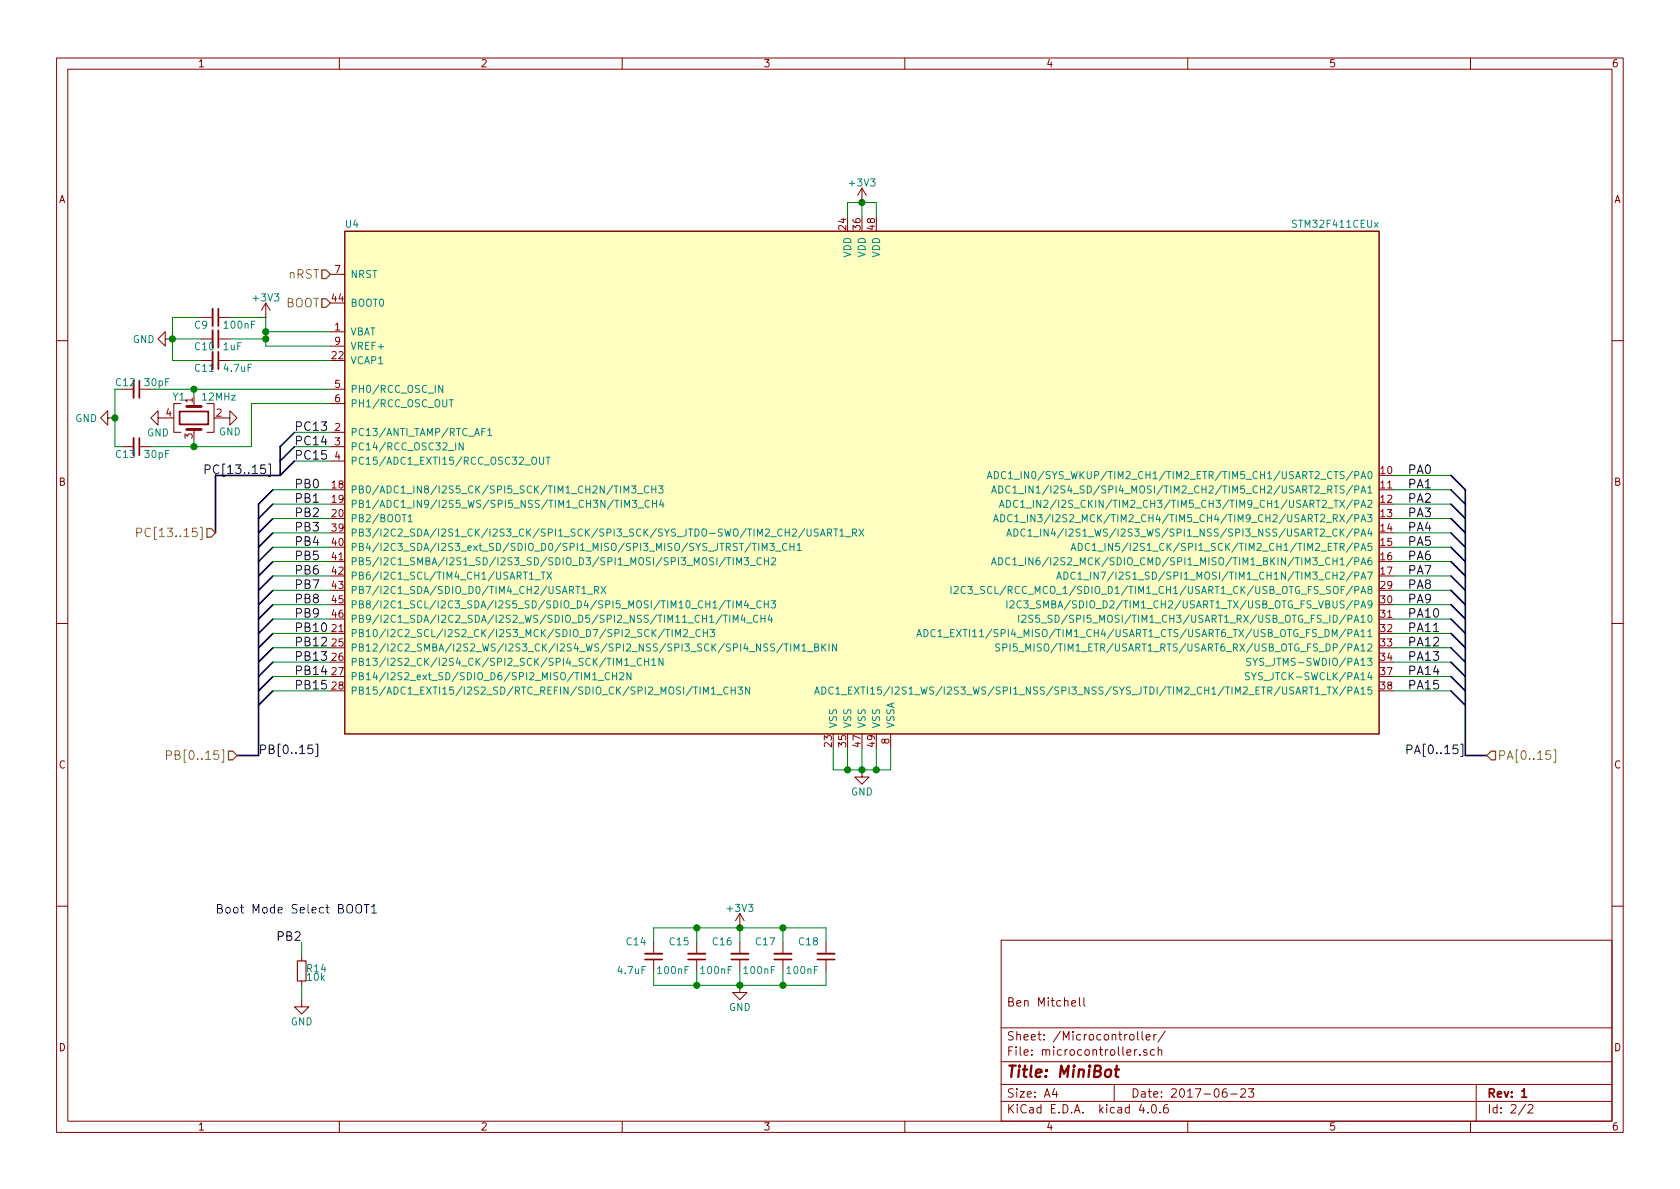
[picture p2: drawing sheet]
EESchema Schematic File Version 2
LIBS:power
LIBS:device
LIBS:transistors
LIBS:conn
LIBS:linear
LIBS:regul
LIBS:74xx
LIBS:cmos4000
LIBS:adc-dac
LIBS:memory
LIBS:xilinx
LIBS:microcontrollers
LIBS:dsp
LIBS:microchip
LIBS:analog_switches
LIBS:motorola
LIBS:texas
LIBS:intel
LIBS:audio
LIBS:interface
LIBS:digital-audio
LIBS:philips
LIBS:display
LIBS:cypress
LIBS:siliconi
LIBS:opto
LIBS:atmel
LIBS:contrib
LIBS:valves
LIBS:stm32
LIBS:switches
LIBS:parts
LIBS:minibot-cache
EELAYER 25 0
EELAYER END
$Descr A4 11693 8268
encoding utf-8
Sheet 2 2
Title "MiniBot"
Date "2017-06-23"
Rev "1"
Comp ""
Comment1 "Ben Mitchell"
Comment2 ""
Comment3 ""
Comment4 ""
$EndDescr
$Comp
L STM32F411CEUx U?
U 1 1
P 6000 3400
AR Path="/59427B10" Ref="U?"  Part="1" 
AR Path="/59425D39/59427B10" Ref="U4"  Part="1" 
F 0 "U4" H 2400 5225 50  0000 L BNN
F 1 "STM32F411CEUx" H 9600 5225 50  0000 R BNN
F 2 "Housings_DFN_QFN:QFN-48-1EP_7x7mm_Pitch0.5mm" H 9600 5175 50  0001 R TNN
F 3 "" H 6000 3400 50  0001 C CNN
	1    6000 3400
	1    0    0    -1  
$EndComp
$Comp
L C_Small C11
U 1 1
P 1500 2500
F 0 "C11" V 1550 2350 50  0000 L CNN
F 1 "4.7uF" V 1550 2550 50  0000 L CNN
F 2 "Capacitors_SMD:C_0805" H 1500 2500 50  0001 C CNN
F 3 "" H 1500 2500 50  0001 C CNN
	1    1500 2500
	0    1    1    0   
$EndComp
$Comp
L GND #PWR041
U 1 1
P 1200 2350
F 0 "#PWR041" H 1200 2100 50  0001 C CNN
F 1 "GND" V 1200 2150 50  0000 C CNN
F 2 "" H 1200 2350 50  0001 C CNN
F 3 "" H 1200 2350 50  0001 C CNN
	1    1200 2350
	0    1    1    0   
$EndComp
$Comp
L GND #PWR042
U 1 1
P 6000 5350
F 0 "#PWR042" H 6000 5100 50  0001 C CNN
F 1 "GND" H 6000 5200 50  0000 C CNN
F 2 "" H 6000 5350 50  0001 C CNN
F 3 "" H 6000 5350 50  0001 C CNN
	1    6000 5350
	1    0    0    -1  
$EndComp
$Comp
L C_Small C10
U 1 1
P 1500 2350
F 0 "C10" V 1550 2200 50  0000 L CNN
F 1 "1uF" V 1550 2400 50  0000 L CNN
F 2 "Capacitors_SMD:C_0805" H 1500 2350 50  0001 C CNN
F 3 "" H 1500 2350 50  0001 C CNN
	1    1500 2350
	0    1    1    0   
$EndComp
$Comp
L C_Small C9
U 1 1
P 1500 2200
F 0 "C9" V 1550 2050 50  0000 L CNN
F 1 "100nF" V 1550 2250 50  0000 L CNN
F 2 "Capacitors_SMD:C_0603" H 1500 2200 50  0001 C CNN
F 3 "" H 1500 2200 50  0001 C CNN
	1    1500 2200
	0    1    1    0   
$EndComp
$Comp
L C_Small C15
U 1 1
P 4850 6650
F 0 "C15" H 4900 6550 50  0000 L CNN
F 1 "100nF" H 4900 6750 50  0000 L CNN
F 2 "Capacitors_SMD:C_0603" H 4850 6650 50  0001 C CNN
F 3 "" H 4850 6650 50  0001 C CNN
	1    4850 6650
	-1   0    0    1   
$EndComp
$Comp
L C_Small C16
U 1 1
P 5150 6650
F 0 "C16" H 5200 6550 50  0000 L CNN
F 1 "100nF" H 5200 6750 50  0000 L CNN
F 2 "Capacitors_SMD:C_0603" H 5150 6650 50  0001 C CNN
F 3 "" H 5150 6650 50  0001 C CNN
	1    5150 6650
	-1   0    0    1   
$EndComp
$Comp
L C_Small C17
U 1 1
P 5450 6650
F 0 "C17" H 5500 6550 50  0000 L CNN
F 1 "100nF" H 5500 6750 50  0000 L CNN
F 2 "Capacitors_SMD:C_0603" H 5450 6650 50  0001 C CNN
F 3 "" H 5450 6650 50  0001 C CNN
	1    5450 6650
	-1   0    0    1   
$EndComp
$Comp
L C_Small C18
U 1 1
P 5750 6650
F 0 "C18" H 5800 6550 50  0000 L CNN
F 1 "100nF" H 5800 6750 50  0000 L CNN
F 2 "Capacitors_SMD:C_0603" H 5750 6650 50  0001 C CNN
F 3 "" H 5750 6650 50  0001 C CNN
	1    5750 6650
	-1   0    0    1   
$EndComp
$Comp
L GND #PWR043
U 1 1
P 5150 6850
F 0 "#PWR043" H 5150 6600 50  0001 C CNN
F 1 "GND" H 5150 6700 50  0000 C CNN
F 2 "" H 5150 6850 50  0001 C CNN
F 3 "" H 5150 6850 50  0001 C CNN
	1    5150 6850
	1    0    0    -1  
$EndComp
$Comp
L C_Small C14
U 1 1
P 4550 6650
F 0 "C14" H 4600 6550 50  0000 L CNN
F 1 "4.7uF" H 4600 6750 50  0000 L CNN
F 2 "Capacitors_SMD:C_0805" H 4550 6650 50  0001 C CNN
F 3 "" H 4550 6650 50  0001 C CNN
	1    4550 6650
	-1   0    0    1   
$EndComp
Entry Bus Bus
	1800 3500 1900 3400
Entry Bus Bus
	1800 3600 1900 3500
Entry Bus Bus
	1800 3700 1900 3600
Entry Bus Bus
	1800 3800 1900 3700
Entry Bus Bus
	1800 3900 1900 3800
Entry Bus Bus
	1800 4000 1900 3900
Entry Bus Bus
	1800 4100 1900 4000
Entry Bus Bus
	1800 4200 1900 4100
Entry Bus Bus
	1800 4300 1900 4200
Entry Bus Bus
	1800 4400 1900 4300
Entry Bus Bus
	1800 4500 1900 4400
Entry Bus Bus
	1800 4600 1900 4500
Entry Bus Bus
	1800 4700 1900 4600
Entry Bus Bus
	1800 4800 1900 4700
Entry Bus Bus
	1800 4900 1900 4800
Wire Wire Line
	5900 1500 5900 1400
Wire Wire Line
	5900 1400 6100 1400
Wire Wire Line
	6000 1400 6000 1500
Wire Wire Line
	6100 1400 6100 1500
Connection ~ 6000 1400
Wire Wire Line
	1850 2300 2300 2300
Wire Wire Line
	2300 2500 1600 2500
Wire Wire Line
	5800 5350 6200 5350
Wire Wire Line
	6200 5350 6200 5200
Wire Wire Line
	6100 5200 6100 5350
Connection ~ 6100 5350
Wire Wire Line
	6000 5200 6000 5350
Wire Wire Line
	5900 5350 5900 5200
Connection ~ 6000 5350
Wire Wire Line
	5800 5350 5800 5200
Connection ~ 5900 5350
Wire Wire Line
	1200 2500 1400 2500
Wire Wire Line
	1200 2200 1200 2500
Wire Wire Line
	1200 2350 1400 2350
Wire Wire Line
	1200 2200 1400 2200
Connection ~ 1200 2350
Wire Wire Line
	1600 2200 1850 2200
Wire Wire Line
	1850 2200 1850 2400
Wire Wire Line
	1850 2400 2300 2400
Wire Wire Line
	1600 2350 1850 2350
Connection ~ 1850 2350
Wire Wire Line
	4550 6850 5750 6850
Wire Wire Line
	4850 6850 4850 6750
Wire Wire Line
	5150 6750 5150 6850
Connection ~ 5150 6850
Wire Wire Line
	5450 6850 5450 6750
Wire Wire Line
	5750 6850 5750 6750
Connection ~ 5450 6850
Wire Wire Line
	4850 6550 4850 6450
Wire Wire Line
	4550 6450 5750 6450
Wire Wire Line
	5150 6550 5150 6450
Connection ~ 5150 6450
Wire Wire Line
	5450 6450 5450 6550
Wire Wire Line
	5750 6450 5750 6550
Connection ~ 5450 6450
Wire Wire Line
	4550 6550 4550 6450
Connection ~ 4850 6450
Wire Wire Line
	4550 6850 4550 6750
Connection ~ 4850 6850
Connection ~ 1850 2300
Wire Bus Line
	1800 3500 1800 5250
Wire Wire Line
	2300 3600 1900 3600
Wire Wire Line
	1900 3700 2300 3700
Wire Wire Line
	2300 3800 1900 3800
Wire Wire Line
	2300 3900 1900 3900
Wire Wire Line
	1900 4000 2300 4000
Wire Wire Line
	2300 4100 1900 4100
Wire Wire Line
	1900 4200 2300 4200
Wire Wire Line
	2300 4300 1900 4300
Wire Wire Line
	1900 4400 2300 4400
Wire Wire Line
	2300 4500 1900 4500
Wire Wire Line
	1900 4600 2300 4600
Wire Wire Line
	2300 4700 1900 4700
Wire Wire Line
	1900 4800 2300 4800
Wire Wire Line
	2300 3400 1900 3400
Wire Wire Line
	2300 3500 1900 3500
Text Label 2050 3400 0    60   ~ 0
PB0
Text Label 2050 3500 0    60   ~ 0
PB1
Text Label 2050 3600 0    60   ~ 0
PB2
Text Label 2050 3700 0    60   ~ 0
PB3
Text Label 2050 3800 0    60   ~ 0
PB4
Text Label 2050 3900 0    60   ~ 0
PB5
Text Label 2050 4000 0    60   ~ 0
PB6
Text Label 2050 4100 0    60   ~ 0
PB7
Text Label 2050 4200 0    60   ~ 0
PB8
Text Label 2050 4300 0    60   ~ 0
PB9
Text Label 2050 4400 0    60   ~ 0
PB10
Text Label 2050 4500 0    60   ~ 0
PB12
Text Label 2050 4600 0    60   ~ 0
PB13
Text Label 2050 4700 0    60   ~ 0
PB14
Text Label 2050 4800 0    60   ~ 0
PB15
Wire Bus Line
	1800 5250 1650 5250
Wire Wire Line
	9700 3300 10100 3300
Wire Wire Line
	9700 3400 10100 3400
Wire Wire Line
	9700 3500 10100 3500
Wire Wire Line
	9700 3600 10100 3600
Wire Wire Line
	9700 3700 10100 3700
Wire Wire Line
	9700 3800 10100 3800
Wire Wire Line
	9700 3900 10100 3900
Wire Wire Line
	9700 4000 10100 4000
Wire Wire Line
	9700 4100 10100 4100
Wire Wire Line
	9700 4200 10100 4200
Wire Wire Line
	9700 4300 10100 4300
Wire Wire Line
	9700 4400 10100 4400
Wire Wire Line
	9700 4500 10100 4500
Wire Wire Line
	9700 4600 10100 4600
Wire Wire Line
	9700 4700 10100 4700
Wire Wire Line
	9700 4800 10100 4800
Entry Bus Bus
	10100 3300 10200 3400
Entry Bus Bus
	10100 3400 10200 3500
Entry Bus Bus
	10100 3500 10200 3600
Entry Bus Bus
	10100 3600 10200 3700
Entry Bus Bus
	10100 3700 10200 3800
Entry Bus Bus
	10100 3800 10200 3900
Entry Bus Bus
	10100 3900 10200 4000
Entry Bus Bus
	10100 4000 10200 4100
Entry Bus Bus
	10100 4100 10200 4200
Entry Bus Bus
	10100 4200 10200 4300
Entry Bus Bus
	10100 4300 10200 4400
Entry Bus Bus
	10100 4400 10200 4500
Entry Bus Bus
	10100 4500 10200 4600
Entry Bus Bus
	10100 4600 10200 4700
Entry Bus Bus
	10100 4700 10200 4800
Entry Bus Bus
	10100 4800 10200 4900
Wire Bus Line
	10200 3400 10200 5250
Wire Bus Line
	10200 5250 10350 5250
$Comp
L Crystal_GND24 Y1
U 1 1
P 1350 2900
F 0 "Y1" V 1200 2750 50  0000 L CNN
F 1 "12MHz" V 1200 2950 50  0000 L CNN
F 2 "Crystals:Crystal_SMD_3225-4pin_3.2x2.5mm" H 1350 2900 50  0001 C CNN
F 3 "" H 1350 2900 50  0001 C CNN
	1    1350 2900
	0    1    1    0   
$EndComp
Wire Wire Line
	2300 2800 1750 2800
Wire Wire Line
	1750 2800 1750 3100
Wire Wire Line
	800  3100 800  2700
Wire Wire Line
	1350 2750 1350 2700
Connection ~ 1350 2700
Wire Wire Line
	1350 3050 1350 3100
Connection ~ 1350 3100
$Comp
L GND #PWR044
U 1 1
P 1150 2900
F 0 "#PWR044" H 1150 2650 50  0001 C CNN
F 1 "GND" V 1250 2850 50  0000 C CNN
F 2 "" H 1150 2900 50  0001 C CNN
F 3 "" H 1150 2900 50  0001 C CNN
	1    1150 2900
	0    1    1    0   
$EndComp
$Comp
L GND #PWR045
U 1 1
P 1550 2900
F 0 "#PWR045" H 1550 2650 50  0001 C CNN
F 1 "GND" V 1450 2850 50  0000 C CNN
F 2 "" H 1550 2900 50  0001 C CNN
F 3 "" H 1550 2900 50  0001 C CNN
	1    1550 2900
	0    -1   -1   0   
$EndComp
$Comp
L C_Small C13
U 1 1
P 950 3100
F 0 "C13" V 1000 2950 50  0000 L CNN
F 1 "30pF" V 1000 3150 50  0000 L CNN
F 2 "Capacitors_SMD:C_0402" H 950 3100 50  0001 C CNN
F 3 "" H 950 3100 50  0001 C CNN
	1    950  3100
	0    1    1    0   
$EndComp
Wire Wire Line
	800  3100 850  3100
Wire Wire Line
	1750 3100 1050 3100
$Comp
L C_Small C12
U 1 1
P 950 2700
F 0 "C12" V 900 2550 50  0000 L CNN
F 1 "30pF" V 900 2750 50  0000 L CNN
F 2 "Capacitors_SMD:C_0402" H 950 2700 50  0001 C CNN
F 3 "" H 950 2700 50  0001 C CNN
	1    950  2700
	0    1    1    0   
$EndComp
Wire Wire Line
	800  2700 850  2700
Wire Wire Line
	1050 2700 2300 2700
$Comp
L GND #PWR046
U 1 1
P 800 2900
F 0 "#PWR046" H 800 2650 50  0001 C CNN
F 1 "GND" V 800 2700 50  0000 C CNN
F 2 "" H 800 2900 50  0001 C CNN
F 3 "" H 800 2900 50  0001 C CNN
	1    800  2900
	0    1    1    0   
$EndComp
Text HLabel 10350 5250 2    60   Input ~ 0
PA[0..15]
Text HLabel 1650 5250 0    60   Input ~ 0
PB[0..15]
Text HLabel 2300 1900 0    60   Input ~ 0
nRST
Text HLabel 2300 2100 0    60   Input ~ 0
BOOT
Text Label 2100 6550 2    60   ~ 0
PB2
$Comp
L R_Small R14
U 1 1
P 2100 6750
F 0 "R14" H 2130 6770 50  0000 L CNN
F 1 "10k" H 2130 6710 50  0000 L CNN
F 2 "Resistors_SMD:R_0603" H 2100 6750 50  0001 C CNN
F 3 "" H 2100 6750 50  0001 C CNN
	1    2100 6750
	1    0    0    -1  
$EndComp
$Comp
L GND #PWR047
U 1 1
P 2100 6950
F 0 "#PWR047" H 2100 6700 50  0001 C CNN
F 1 "GND" H 2100 6800 50  0000 C CNN
F 2 "" H 2100 6950 50  0001 C CNN
F 3 "" H 2100 6950 50  0001 C CNN
	1    2100 6950
	1    0    0    -1  
$EndComp
Wire Wire Line
	2100 6950 2100 6850
Wire Wire Line
	2100 6650 2100 6550
Text Notes 1500 6350 0    60   ~ 0
Boot Mode Select BOOT1
Text Label 9800 3300 0    60   ~ 0
PA0
Text Label 9800 3400 0    60   ~ 0
PA1
Text Label 9800 3500 0    60   ~ 0
PA2
Text Label 9800 3600 0    60   ~ 0
PA3
Text Label 9800 3700 0    60   ~ 0
PA4
Text Label 9800 3800 0    60   ~ 0
PA5
Text Label 9800 3900 0    60   ~ 0
PA6
Text Label 9800 4000 0    60   ~ 0
PA7
Text Label 9800 4100 0    60   ~ 0
PA8
Text Label 9800 4200 0    60   ~ 0
PA9
Text Label 9800 4300 0    60   ~ 0
PA10
Text Label 9800 4400 0    60   ~ 0
PA11
Text Label 9800 4500 0    60   ~ 0
PA12
Text Label 9800 4600 0    60   ~ 0
PA13
Text Label 9800 4700 0    60   ~ 0
PA14
Text Label 9800 4800 0    60   ~ 0
PA15
Text Label 2050 3000 0    60   ~ 0
PC13
Text Label 2050 3100 0    60   ~ 0
PC14
Text Label 2050 3200 0    60   ~ 0
PC15
Wire Wire Line
	2300 3000 2050 3000
Wire Wire Line
	2300 3100 2050 3100
Wire Wire Line
	2300 3200 2050 3200
Entry Bus Bus
	1950 3100 2050 3000
Entry Bus Bus
	1950 3200 2050 3100
Entry Bus Bus
	1950 3300 2050 3200
Wire Bus Line
	1950 3100 1950 3300
Wire Bus Line
	1950 3300 1500 3300
Wire Bus Line
	1500 3300 1500 3700
Text HLabel 1500 3700 0    60   Input ~ 0
PC[13..15]
$Comp
L +3V3 #PWR048
U 1 1
P 6000 1400
F 0 "#PWR048" H 6000 1250 50  0001 C CNN
F 1 "+3V3" H 6000 1540 50  0000 C CNN
F 2 "" H 6000 1400 50  0001 C CNN
F 3 "" H 6000 1400 50  0001 C CNN
	1    6000 1400
	1    0    0    -1  
$EndComp
$Comp
L +3V3 #PWR049
U 1 1
P 5150 6450
F 0 "#PWR049" H 5150 6300 50  0001 C CNN
F 1 "+3V3" H 5150 6590 50  0000 C CNN
F 2 "" H 5150 6450 50  0001 C CNN
F 3 "" H 5150 6450 50  0001 C CNN
	1    5150 6450
	1    0    0    -1  
$EndComp
$Comp
L +3V3 #PWR050
U 1 1
P 1850 2200
F 0 "#PWR050" H 1850 2050 50  0001 C CNN
F 1 "+3V3" H 1850 2340 50  0000 C CNN
F 2 "" H 1850 2200 50  0001 C CNN
F 3 "" H 1850 2200 50  0001 C CNN
	1    1850 2200
	1    0    0    -1  
$EndComp
Connection ~ 800  2900
Text Label 1900 3300 2    60   ~ 0
PC[13..15]
Text Label 1800 5250 0    60   ~ 0
PB[0..15]
Text Label 10200 5250 2    60   ~ 0
PA[0..15]
$EndSCHEMATC
